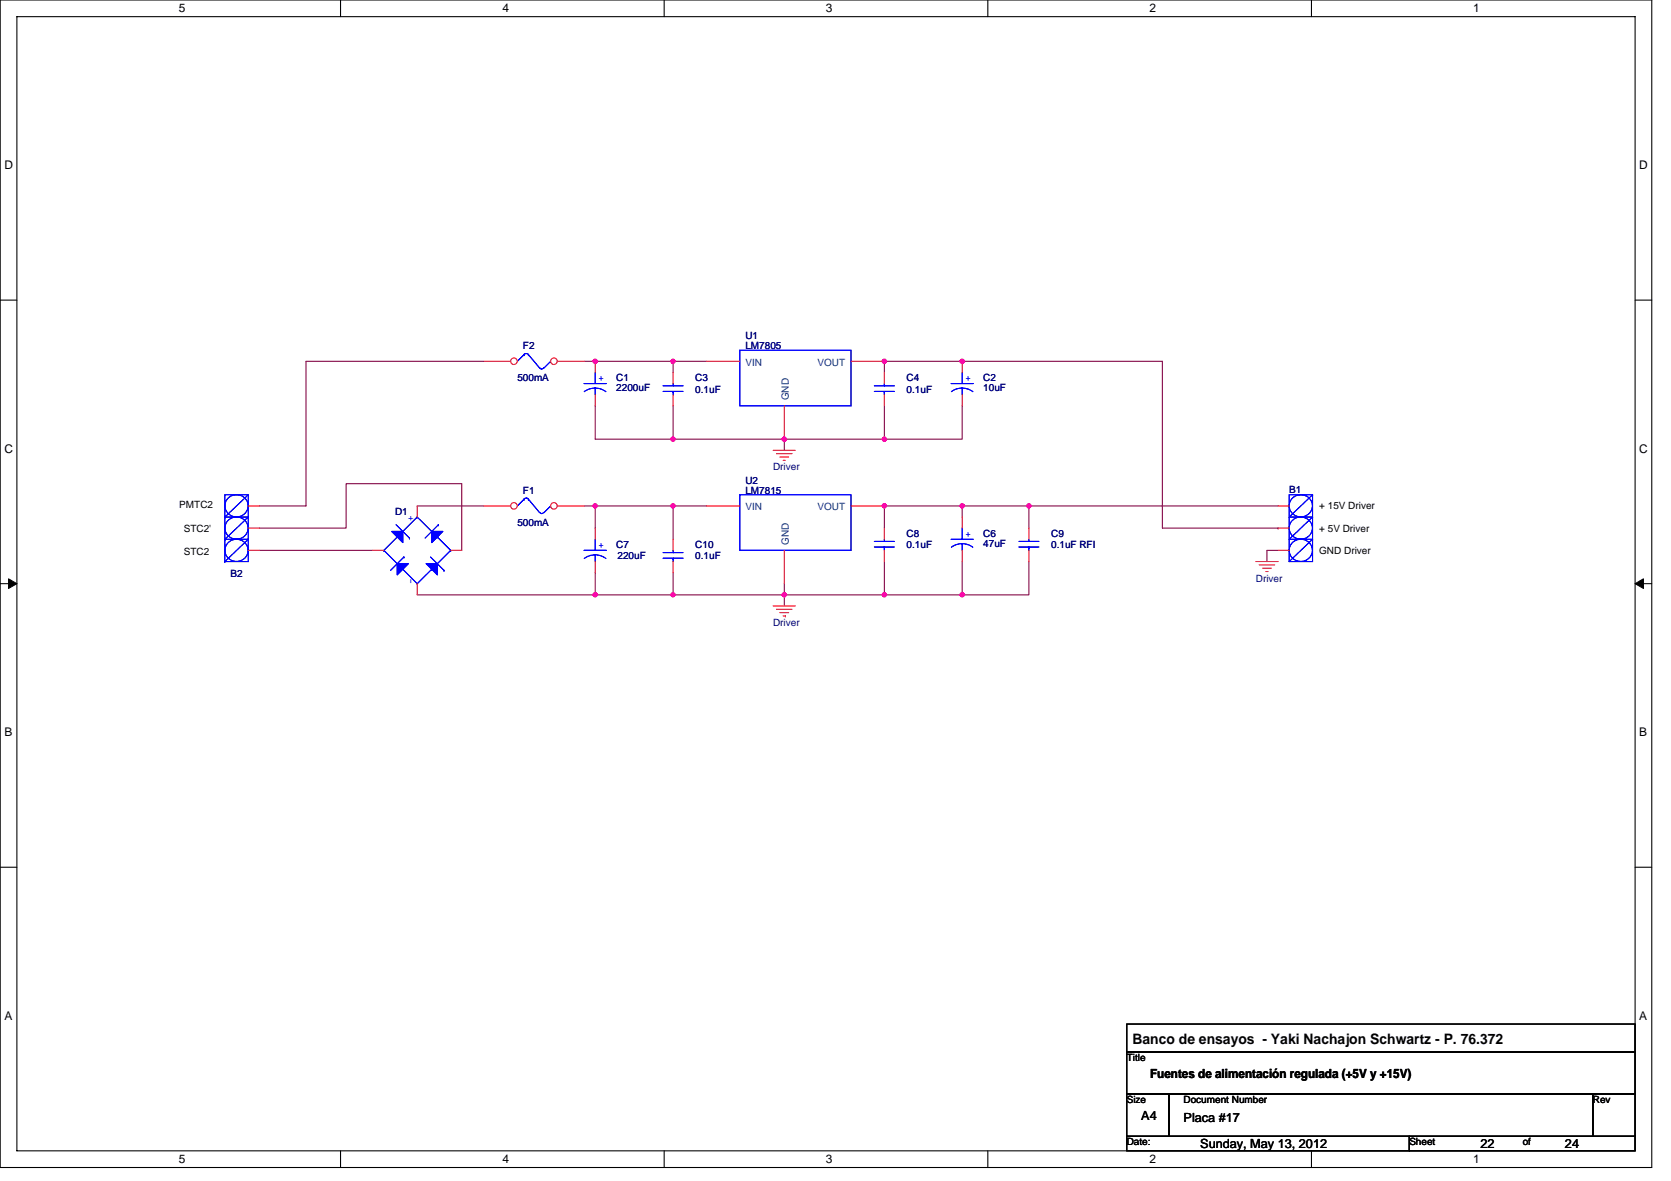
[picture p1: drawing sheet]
<svg xmlns="http://www.w3.org/2000/svg" width="297mm" height="210mm" viewBox="0 0 297 210" stroke-linecap="round" stroke-linejoin="round" font-family="sans-serif">
<path d="M0 0h293.6v207.6h-293.6zM3 3h287.7v201.6h-287.7z" fill="none" stroke="#000" stroke-width=".19"/>
<g fill="#fff">
<path d="M31.8 .3h1.2v2.4h-1.2z"/>
<path d="M31.8 204.9h1.2v2.4h-1.2z"/>
</g>
<path d="M60.5 0v3M60.5 204.6v3" fill="none" stroke="#000" stroke-width=".19"/>
<g fill="#fff">
<path d="M89.3 .3h1.2v2.4h-1.2z"/>
<path d="M89.3 204.9h1.2v2.4h-1.2z"/>
</g>
<path d="M118.1 0v3M118.1 204.6v3" fill="none" stroke="#000" stroke-width=".19"/>
<g fill="#fff">
<path d="M146.8 .3h1.2v2.4h-1.2z"/>
<path d="M146.8 204.9h1.2v2.4h-1.2z"/>
</g>
<path d="M175.6 0v3M175.6 204.6v3" fill="none" stroke="#000" stroke-width=".19"/>
<g fill="#fff">
<path d="M204.4 .3h1.1v2.4h-1.1z"/>
<path d="M204.4 204.9h1.1v2.4h-1.1z"/>
</g>
<path d="M233.1 0v3M233.1 204.6v3" fill="none" stroke="#000" stroke-width=".19"/>
<g fill="#fff">
<path d="M261.9 .3h1.2v2.4h-1.2z"/>
<path d="M261.9 204.9h1.2v2.4h-1.2z"/>
<path d="M.8 28.2h1.5v2.3h-1.5z"/>
<path d="M291.4 28.2h1.5v2.3h-1.5z"/>
<path d="M.8 78.5h1.5v2.4h-1.5z"/>
<path d="M291.4 78.5h1.5v2.4h-1.5z"/>
</g>
<path d="M0 53.4h3M290.7 53.4h2.9" fill="none" stroke="#000" stroke-width=".19"/>
<g fill="#fff">
<path d="M.8 129h1.4v2.3h-1.4z"/>
<path d="M291.4 129h1.4v2.3h-1.4z"/>
</g>
<path d="M0 103.8h3M290.7 103.8h2.9" fill="none" stroke="#000" stroke-width=".19"/>
<path d="M1.5 102.9l1.5 .9-1.5 .8zM290.7 103.8l1.4-.9v1.7z" fill="#000" stroke="#000" stroke-width=".18"/>
<g fill="#fff">
<path d="M.7 179.4h1.5v2.4h-1.5z"/>
<path d="M291.4 179.4h1.4v2.4h-1.4z"/>
</g>
<path d="M0 154.2h3M290.7 154.2h2.9M200.3 194.5h7.5v7.5h-7.5zM200.3 182.1h90.4v4.9h-90.4zM200.3 187h90.4v7.5h-90.4zM207.8 194.5h75.3v7.5h-75.3zM283.1 194.5h7.6v7.5h-7.6zM200.3 202h50.2v2.6h-50.2zM250.5 202h40.2v2.6h-40.2z" fill="none" stroke="#000" stroke-width=".19"/>
<g fill="none" stroke="#800040" stroke-width=".19">
<path d="M86 64.2h-31.6v25.8h-8.3M103.8 64.2h2M105.8 64.2h.1M105.8 64.2h13.9M105.8 72.2v5.9h13.9M119.7 64.2h.1M119.7 64.2v2M119.7 72.2v5.9M119.7 78.1h.1M119.7 64.2h5.9M119.7 78.1h37.5M139.4 78.1v2"/>
<path d="M157.2 78.1h.1M157.2 72.2v5.9M171 64.2h-13.8v2M171 64.2h35.6v29.7h20.6M171 72.2v5.9h-13.8M171 64.2h.1M46.1 97.9h20.2M46.1 93.9h15.4v-7.9h20.6v11.9M74.2 90h11.8M103.8 90h15.9M105.8 90h.1M105.8 90v3.9"/>
<path d="M119.7 90v5.9M119.7 90h.1M119.7 90h5.9M157.2 99.8v6M171 90v1.9M171 90h.1M171 99.8v6M182.9 90h.1M182.9 90h-25.7v3.9M182.9 99.8v6h-11.9M227.2 97.9h-2v1.9M227.2 90h-44.3v3.9"/>
<path d="M227.2 93.9h.1M74.2 105.8h45.5M105.8 101.8v4M105.8 105.8h.1M119.7 105.8h19.7M119.7 101.8v4M119.7 105.8h.1M139.4 103.8v2M139.4 105.8h.1M139.4 105.8h17.8M139.4 105.8v1.9M157.2 105.8h13.8"/>
<path d="M157.2 105.8h.1M171 105.8h.1"/>
</g>
<g fill="#f0f" stroke="#f0f" stroke-width=".19">
<circle cx="105.8" cy="64.2" r=".38"/>
<circle cx="157.2" cy="89.9" r=".38"/>
<circle cx="171" cy="89.9" r=".39"/>
<circle cx="157.2" cy="78.1" r=".38"/>
<circle cx="157.2" cy="105.7" r=".38"/>
<circle cx="119.6" cy="64.2" r=".38"/>
<circle cx="171" cy="105.7" r=".39"/>
<circle cx="182.9" cy="89.9" r=".38"/>
<circle cx="105.8" cy="89.9" r=".38"/>
<circle cx="119.6" cy="89.9" r=".38"/>
<circle cx="139.4" cy="105.7" r=".38"/>
<circle cx="119.6" cy="105.7" r=".38"/>
<circle cx="105.8" cy="105.7" r=".38"/>
<circle cx="139.4" cy="78.1" r=".38"/>
<circle cx="119.6" cy="78.1" r=".38"/>
<circle cx="157.2" cy="64.2" r=".38"/>
<circle cx="171" cy="64.2" r=".39"/>
</g>
<g fill="none" stroke="#f00" stroke-width=".19">
<path d="M66.3 97.9h1.9M74.2 90v1.9M80.1 97.9h2M137.4 80.1h4M138 80.7h2.8M138.6 81.3h1.6M139.2 81.9h.4M182.9 93.9v2M182.9 97.9v1.9M223.2 99.8h4M74.2 103.8v2M137.4 107.7h4"/>
<path d="M138 108.3h2.8M138.6 108.9h1.6M139.2 109.5h.4M139.6 109.5h.1M223.8 100.4h2.8M224.4 101h1.6M225 101.6h.4"/>
</g>
<g fill="none" stroke="#00f" stroke-width=".19">
<path d="M93.2 63.1h.1M93.2 63.1l-1.2 1.1M93.9 63.1h.1M93.9 63l-.4-.1-.4 .1M93.9 63.1l2 2.3M95.9 65.4l.4 .2 .3-.2M97.9 64.2h.1M97.9 64.2l-1.2 1.2M68.2 97.9h.1M68.2 97.9l2.4 2.3M70.4 93.3l2.4 2.4M70.6 95.5l-2.4 2.4"/>
<path d="M71.6 94.5h.1M71.8 99h.1M71.8 99l-2.4 2.4M72.8 95.7h.1M74.2 91.9h.1M74.2 91.9l2.5 2.6M74.2 91.9l-2.6 2.6M76.5 99l2.4 2.4M77.7 95.5h.1M77.7 95.5l2.4 2.4M77.9 93.3h.1M77.9 93.3l-2.3 2.4"/>
<path d="M80.1 97.9h.1M80.1 97.9l-2.4 2.3M181.1 97.3h3.6M181.1 96.3h3.6M182.9 95.9v.4M182.9 97.3h.1M182.9 97.3v.6M70.6 100.2h.1M71.6 101.2l2.6 2.6M74.2 103.8h.1M76.7 101.2h.1M76.7 101.2l-2.5 2.6"/>
<path d="M78.9 101.4h.1"/>
</g>
<g fill="#00f" stroke="#00f" stroke-width=".19">
<path d="M70.6 100.2h2l-2 2z" fill-rule="evenodd"/>
<path d="M69.6 94.5h2v2z" fill-rule="evenodd"/>
<path d="M76.7 94.5h2l-2 2z" fill-rule="evenodd"/>
<path d="M75.8 100.2h1.9v2z" fill-rule="evenodd"/>
<path d="M70.6 100.2h2l-2 2z" fill-rule="evenodd"/>
<path d="M69.6 94.5h2v2z" fill-rule="evenodd"/>
<path d="M76.7 94.5h2l-2 2z" fill-rule="evenodd"/>
<path d="M75.8 100.2h1.9v2z" fill-rule="evenodd"/>
</g>
<circle cx="91.4" cy="64.2" r=".58" fill="#fff" stroke="#f00" stroke-width=".19"/>
<path d="M86 64.2h4.8" fill="none" stroke="#f00" stroke-width=".19"/>
<circle cx="98.5" cy="64.2" r=".58" fill="#fff" stroke="#f00" stroke-width=".19"/>
<path d="M99.1 64.2h4.7" fill="none" stroke="#f00" stroke-width=".19"/>
<path d="M93.1 88.7l.4-.1 .4 .1M93.2 88.8h.1M93.2 88.8l-1.2 1.2M93.9 88.8h.1M93.9 88.8l2 2.3M96 91.1l.3 .2 .3-.2M97.9 90h.1M97.9 90l-1.2 1.1" fill="none" stroke="#00f" stroke-width=".19"/>
<circle cx="91.4" cy="89.9" r=".58" fill="#fff" stroke="#f00" stroke-width=".19"/>
<path d="M86 90h4.8" fill="none" stroke="#f00" stroke-width=".19"/>
<circle cx="98.5" cy="89.9" r=".58" fill="#fff" stroke="#f00" stroke-width=".19"/>
<g fill="none" stroke="#f00" stroke-width=".19">
<path d="M105.8 64.2v2M105.8 70.2v2M119.7 66.2v2M119.7 70.2v2M125.6 64.2h5.9M139.4 72.2v5.9M151.3 64.2h5.9M157.2 66.2v2M157.2 70.2v2M171 64.2v2M171 70.2v2M44.1 90h2"/>
<path d="M44.1 93.9h2M44.1 97.9h2M99.1 90h4.7M105.8 93.9v2M105.8 99.8v2M119.7 95.9v2M119.7 99.8v2M125.6 90h5.9M139.4 97.9v5.9M151.3 90h5.9M157.2 93.9v2M157.2 97.9v1.9"/>
<path d="M171 91.9v2M171 97.9v1.9M227.2 90h2M227.2 93.9h2M227.2 97.9h2"/>
</g>
<g fill="none" stroke="#00f" stroke-width=".19">
<path d="M103.8 68.2h4M103.9 69.6l.7-.4 1.2-.2 1.2 .2 .7 .4M105.8 69v1.2M105.8 66.2v2M117.9 69.6h3.5M117.9 68.6h3.5M119.7 68.2v.4M119.7 69.6h.1M119.7 69.6v.6M131.5 62.3h19.8v9.9h-19.8zM155.4 69.6h3.6M155.4 68.6h3.6"/>
<path d="M157.2 68.2v.4M157.2 69.6h.1M157.2 69.6v.6M169.1 68.2h3.9M169.1 69.6a3.2 3.2 0 0 1 3.8 0M171 69v1.2M171 66.2v2M40 88h4.1v11.8h-4.1zM40 95.9h4.1l-4.1 3.9M40 91.9h4.1l-4.1 4M40 99.8h.1M40 95.9h.1"/>
<path d="M40 91.9h.1M44.1 88l-4.1 3.9M103.8 97.9h4M103.9 99.3l.7-.4 1.2-.2 1.2 .2 .7 .4M105.8 98.7v1.1M105.8 95.9v2M117.9 99.3h3.5M117.9 98.3h3.5M119.7 97.9v.4M119.7 99.3h.1M119.7 99.3v.5M131.5 88h19.8v9.9h-19.8z"/>
<path d="M155.4 97.3h3.6M155.4 96.3h3.6M157.2 95.9v.4M157.2 97.3h.1M157.2 97.3v.6M169.1 95.9h3.9M169.1 97.3a3.2 3.2 0 0 1 3.8 0M171 96.7v1.2M171 93.9v2M229.2 88h4.1v11.8h-4.1zM233.3 88l-4.1 3.9h4.1M233.3 91.9l-4.1 4h4.1"/>
<path d="M233.3 88h.1M233.3 91.9h.1M233.3 95.9h.1M233.3 95.9l-4.1 3.9"/>
<circle cx="42.1" cy="93.9" r="2.02"/>
<circle cx="42.1" cy="97.9" r="2.02"/>
<circle cx="42.1" cy="89.9" r="2.02"/>
<circle cx="231.3" cy="97.9" r="2.02"/>
<circle cx="231.3" cy="93.9" r="2.02"/>
<circle cx="231.3" cy="89.9" r="2.02"/>
</g>
<g fill="#f0f" stroke="#f0f" stroke-width=".19">
<circle cx="105.8" cy="64.2" r=".38"/>
<circle cx="157.2" cy="89.9" r=".38"/>
<circle cx="171" cy="89.9" r=".39"/>
<circle cx="157.2" cy="78.1" r=".38"/>
<circle cx="157.2" cy="105.7" r=".38"/>
<circle cx="119.6" cy="64.2" r=".38"/>
<circle cx="171" cy="105.7" r=".39"/>
<circle cx="182.9" cy="89.9" r=".38"/>
<circle cx="105.8" cy="89.9" r=".38"/>
<circle cx="119.6" cy="89.9" r=".38"/>
<circle cx="139.4" cy="105.7" r=".38"/>
<circle cx="119.6" cy="105.7" r=".38"/>
<circle cx="105.8" cy="105.7" r=".38"/>
<circle cx="139.4" cy="78.1" r=".38"/>
<circle cx="119.6" cy="78.1" r=".38"/>
<circle cx="157.2" cy="64.2" r=".38"/>
<circle cx="171" cy="64.2" r=".39"/>
</g>
<text font-size="2.6" x="201.3" y="185.7">Banco de ensayos - Yaki Nachajon Schwartz - P. 76.372</text>
<g font-size="2.2">
<text x="204.4" y="191.7">Fuentes de alimentación regulada (+5V y +15V)</text>
<text x="202.9" y="199.1">A4</text>
<text x="210.4" y="199.5">Placa #17</text>
<text x="213.4" y="204.1">Sunday, May 13, 2012</text>
<text x="263.2" y="204.1">22</text>
<text x="278.2" y="204.1">24</text>
</g>
<g font-size="2.1">
<text x="31.8" y="2.2">5</text>
<text x="89.3" y="2.2">4</text>
<text x="146.8" y="2.2">3</text>
<text x="204.4" y="2.2">2</text>
<text x="261.9" y="2.2">1</text>
<text x=".8" y="30.1">D</text>
<text x="291.4" y="30.1">D</text>
<text x=".8" y="80.5">C</text>
<text x="291.4" y="80.5">C</text>
<text x=".8" y="130.9">B</text>
<text x="291.4" y="130.9">B</text>
<text x=".8" y="181.3">A</text>
<text x="291.4" y="181.3">A</text>
<text x="31.8" y="206.8">5</text>
<text x="89.3" y="206.8">4</text>
<text x="146.8" y="206.8">3</text>
<text x="204.4" y="206.8">2</text>
<text x="261.9" y="206.8">1</text>
</g>
<g font-size="1.8" fill="#000080">
<text x="93" y="62.1">F2</text>
<text x="132.5" y="60.3">U1</text>
<text x="132.5" y="62.1">LM7805</text>
<text x="92" y="67.8">500mA</text>
<text x="109.6" y="67.8">C1</text>
<text x="109.6" y="69.6">2200uF</text>
<text x="123.6" y="67.8">C3</text>
<text x="123.6" y="69.8">0.1uF</text>
<text x="161.2" y="67.8">C4</text>
<text x="161.2" y="69.8">0.1uF</text>
<text x="174.8" y="67.8">C2</text>
<text x="174.8" y="69.6">10uF</text>
<text x="137.4" y="83.6">Driver</text>
<text x="93" y="87.8">F1</text>
<text x="132.5" y="86">U2</text>
<text x="132.5" y="87.8">LM7815</text>
<text x="229.2" y="87.6">B1</text>
<text x="70.2" y="91.5">D1</text>
<text x="92" y="93.5">500mA</text>
<text x="161.2" y="95.5">C8</text>
<text x="174.8" y="95.5">C6</text>
<text x="186.9" y="95.5">C9</text>
<text x="109.6" y="97.5">C7</text>
<text x="109.8" y="99.4">220uF</text>
<text x="123.6" y="97.5">C10</text>
<text x="123.6" y="99.4">0.1uF</text>
<text x="161.2" y="97.5">0.1uF</text>
<text x="174.8" y="97.3">47uF</text>
<text x="186.9" y="97.5">0.1uF RFI</text>
<text x="41" y="102.6">B2</text>
<text x="223.2" y="103.4">Driver</text>
<text x="137.4" y="111.3">Driver</text>
</g>
<g font-size="1.8" fill="#004080">
<text x="132.5" y="65">VIN</text>
<text x="145.3" y="65">VOUT</text>
<text x="140.2" y="71.2" transform="rotate(-90 140.2 71.2)">GND</text>
<text x="132.5" y="90.8">VIN</text>
<text x="145.3" y="90.8">VOUT</text>
<text x="140.2" y="96.9" transform="rotate(-90 140.2 96.9)">GND</text>
</g>
<g font-size="1.8" fill="#00f">
<text x="106.4" y="67.8">+</text>
<text x="171.6" y="67.8">+</text>
<text x="73.5" y="92.7" transform="rotate(-90 73.5 92.7)">+</text>
<text x="171.6" y="95.5">+</text>
<text x="106.4" y="97.5">+</text>
<text x="73.5" y="103.8" transform="rotate(-90 73.5 103.8)">-</text>
</g>
<g font-size="1.8">
<text x="31.9" y="90.4">PMTC2</text>
<text x="32.7" y="94.5">STC2'</text>
<text x="234.5" y="94.5">+ 5V Driver</text>
<text x="234.5" y="90.6">+ 15V Driver</text>
<text x="32.7" y="98.7">STC2</text>
<text x="234.5" y="98.5">GND Driver</text>
<text x="200.3" y="188.6">Title</text>
<text x="200.3" y="196.1">Size</text>
<text x="210.4" y="196.1">Document Number</text>
<text x="283.1" y="196.1">Rev</text>
<text x="200.3" y="203.6">Date:</text>
<text x="250.5" y="203.6">Sheet</text>
<text x="270.7" y="203.6">of</text>
</g>
</svg>
